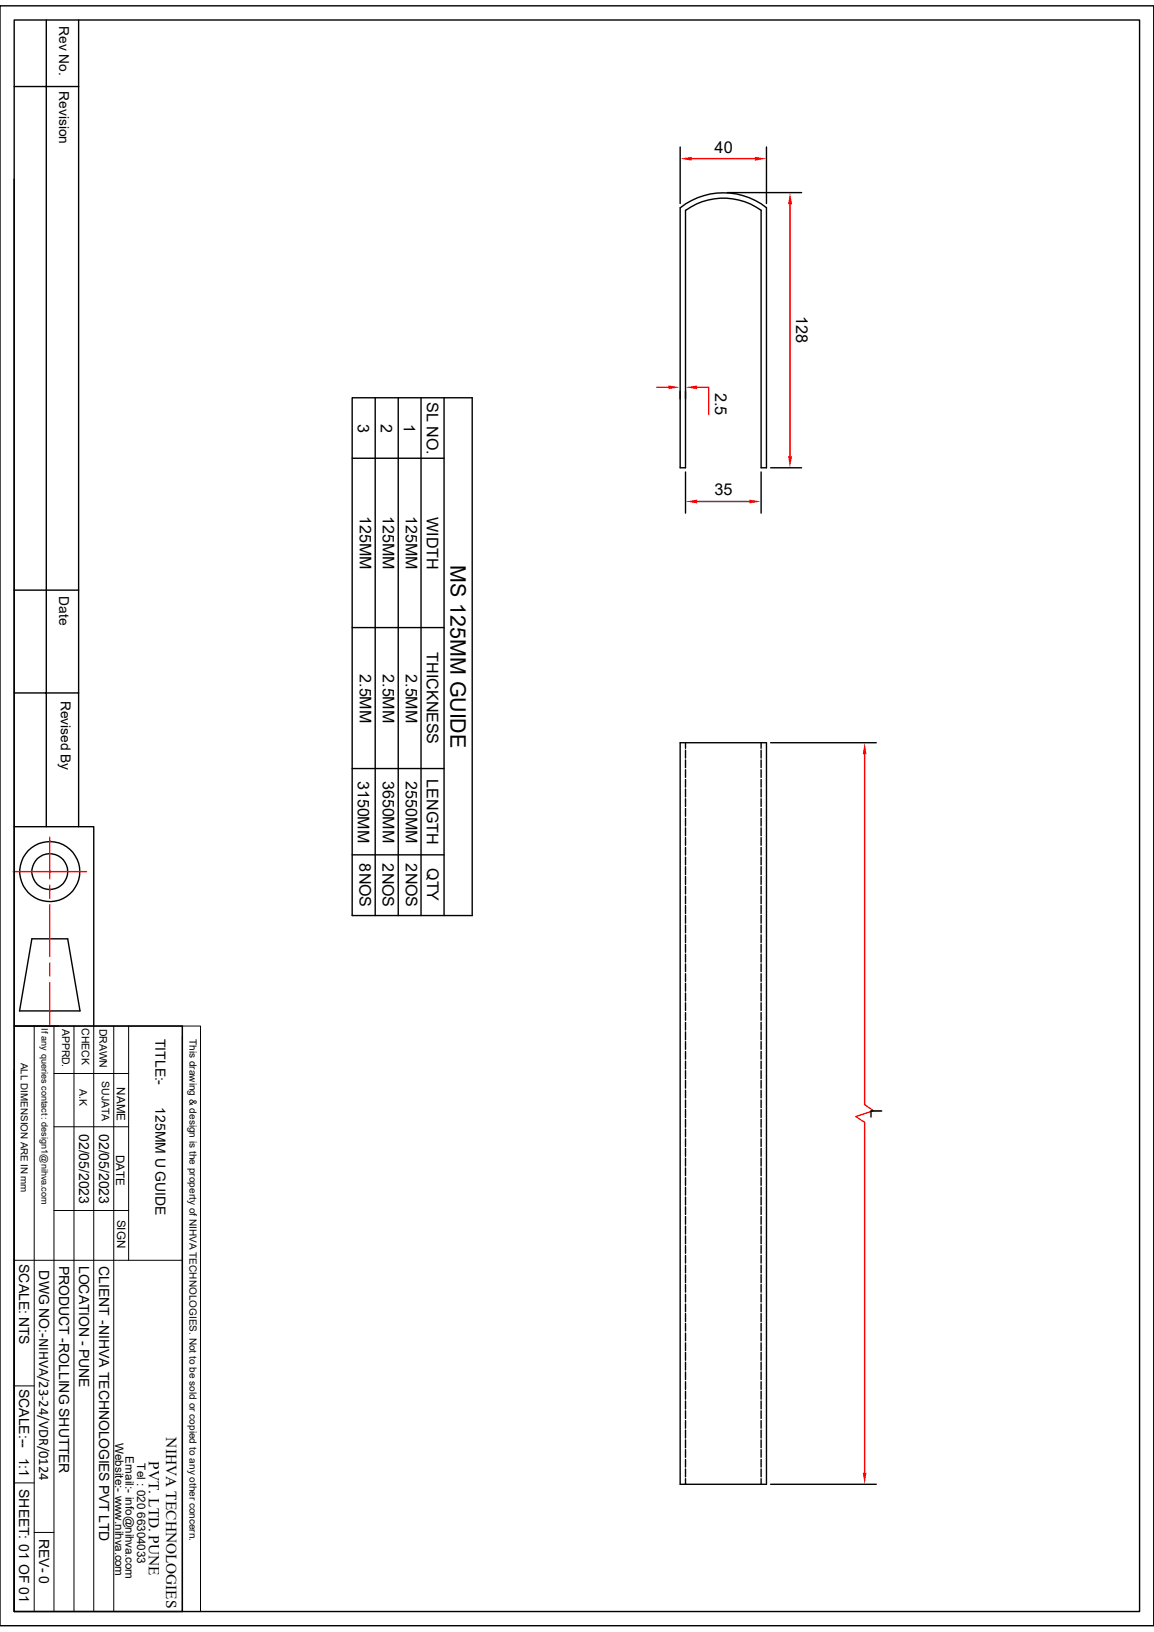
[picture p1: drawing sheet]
<svg xmlns="http://www.w3.org/2000/svg" width="210mm" height="297mm" viewBox="0 0 210 297" stroke-linecap="round" stroke-linejoin="round" font-family="sans-serif">
<g fill="none" stroke="#000" stroke-width=".25">
<path d="M123.8 26.8v10.2M123.8 37.8v47.3h1v-46.8M123.8 37.8a12.7 12.7 0 0 1 15.7 0M139.5 26.8v10.2M139.5 37.8v47.3h-1v-46.8a11.7 11.7 0 0 0-13.7 0M123.8 135.2h15.7v134.9h-15.7zM124.8 135.2v1M124.8 136.5v1.5M124.8 138.3v1.4M138.5 135.2v1M138.5 136.5v1.5M138.5 138.3v1.4"/>
<path d="M124.8 140.1v1.4M124.8 141.9v1.4M124.8 143.6v1.4M124.8 145.4v1.4M124.8 147.2v1.3M124.8 148.9v1.4M124.8 150.7v1.4M124.8 152.4v1.4M124.8 154.2v1.4M124.8 156v1.4M124.8 157.7v1.5M124.8 159.5v1.5"/>
<path d="M138.5 140.1v1.4M138.5 141.9v1.4M138.5 143.6v1.4M138.5 145.4v1.4M138.5 147.2v1.3M138.5 148.9v1.4M138.5 150.7v1.4M138.5 152.4v1.4M138.5 154.2v1.4M138.5 156v1.4M138.5 157.7v1.5M138.5 159.5v1.5"/>
<path d="M124.8 161.3v1.4M124.8 163.1v1.4M124.8 164.8v1.4M124.8 166.6v1.4M124.8 168.4v1.4M124.8 170.1v1.4M124.8 171.9v1.4M124.8 173.7v1.4M124.8 175.4v1.4M124.8 177.2v1.4M124.8 178.9v1.5M138.5 161.3v1.4"/>
<path d="M138.5 163.1v1.4M138.5 164.8v1.4M138.5 166.6v1.4M138.5 168.4v1.4M138.5 170.1v1.4M138.5 171.9v1.4M138.5 173.7v1.4M138.5 175.4v1.4M138.5 177.2v1.4M138.5 178.9v1.5M124.8 180.7v1.5M124.8 182.5v1.4"/>
<path d="M124.8 184.3v1.4M124.8 186.1v1.4M124.8 187.8v1.4M124.8 189.6v1.4M124.8 191.3v1.4M124.8 193.1v1.4M124.8 194.9v1.4M124.8 196.6v1.4M124.8 198.4v1.4M138.5 180.7v1.5M138.5 182.5v1.4M138.5 184.3v1.4"/>
<path d="M138.5 186.1v1.4M138.5 187.8v1.4M138.5 189.6v1.4M138.5 191.3v1.4M138.5 193.1v1.4M138.5 194.9v1.4M138.5 196.6v1.4M138.5 198.4v1.4M124.8 217.8v1.5M124.8 219.6v1.4M124.8 200.2v1.4M124.8 201.9v1.5"/>
<path d="M124.8 203.7v1.4M124.8 205.5v1.4M124.8 207.3v1.4M124.8 209v1.4M124.8 210.8v1.4M124.8 212.6v1.4M124.8 214.3v1.4M124.8 216.1v1.4M138.5 200.2v1.4M138.5 201.9v1.5M138.5 203.7v1.4M138.5 205.5v1.4"/>
<path d="M138.5 207.3v1.4M138.5 209v1.4M138.5 210.8v1.4M138.5 212.6v1.4M138.5 214.3v1.4M138.5 216.1v1.4M138.5 217.8v1.5M138.5 219.6v1.4M124.8 221.4v1.4M124.8 223.1v1.5M124.8 224.9v1.5M124.8 226.7v1.4"/>
<path d="M124.8 228.5v1.4M124.8 230.3v1.3M124.8 232v1.4M124.8 233.8v1.4M124.8 235.5v1.4M124.8 237.3v1.4M124.8 239.1v1.4M138.5 221.4v1.4M138.5 223.1v1.5M138.5 224.9v1.5M138.5 226.7v1.4M138.5 228.5v1.4"/>
<path d="M138.5 230.3v1.3M138.5 232v1.4M138.5 233.8v1.4M138.5 235.5v1.4M138.5 237.3v1.4M138.5 239.1v1.4M124.8 240.8v1.4M124.8 242.6v1.4M124.8 244.4v1.4M124.8 246.1v1.5M124.8 247.9v1.4M124.8 249.7v1.4"/>
<path d="M124.8 251.5v1.4M124.8 253.2v1.4M124.8 255v1.4M124.8 256.8v1.3M124.8 258.5v1.4M138.5 240.8v1.4M138.5 242.6v1.4M138.5 244.4v1.4M138.5 246.1v1.5M138.5 247.9v1.4M138.5 249.7v1.4M138.5 251.5v1.4"/>
<path d="M138.5 253.2v1.4M138.5 255v1.4M138.5 256.8v1.3M138.5 258.5v1.4M124.8 260.3v1.4M124.8 262v1.5M124.8 263.8v1.4M124.8 265.6v1.4M124.8 267.3v1.5M124.8 269.1v1M138.5 260.3v1.4M138.5 262v1.5"/>
<path d="M138.5 263.8v1.4M138.5 265.6v1.4M138.5 267.3v1.5M138.5 269.1v1"/>
</g>
<path d="M125.9 28.9h11.5" fill="none" stroke="#f00" stroke-width=".25"/>
<g fill="#f00">
<path d="M137.4 28.5l2.1 .4-2.1 .4z"/>
<path d="M123.8 28.9l2.1-.4v.8z"/>
</g>
<path d="M140.3 135.2h19.2M140.3 270.1h19.2" fill="none" stroke="#000" stroke-width=".25"/>
<path d="M157.4 137.3v63.7l1.6 1.1-3.3 1.1 1.7 1.1v63.7" fill="none" stroke="#f00" stroke-width=".25"/>
<g fill="#f00">
<path d="M157.4 135.2l.3 2.1h-.7z"/>
<path d="M157 268h.7l-.3 2.1z"/>
</g>
<path d="M123.8 71.2v1.4M124.8 71.2v1.4" fill="none" stroke="#000" stroke-width=".25"/>
<path d="M119.5 70.5h2.2M126.9 70.5h2.1v4.9" fill="none" stroke="#f00" stroke-width=".25"/>
<g fill="#f00">
<path d="M121.7 70.1l2.1 .4-2.1 .3z"/>
<path d="M124.8 70.5l2.1-.4v.7z"/>
</g>
<g fill="none" stroke="#000" stroke-width=".25">
<path d="M0 1.1h210v294.8h-210zM2.6 3.6h204.8v289.7h-204.8zM2.6 15.7h11.7M8.4 3.6v146.9M14.3 3.6v146.9M2.6 32.6v117.9h14.5v36.2M132.4 35.1h13.5M140.3 85.1h5.6M2.6 107.4h11.7M2.6 126.1h11.7M2.6 150.5v36.2M5.8 170.9h6.5l2.3 13.1h-11z"/>
<path d="M2.6 186.7h30.6v106.6h-30.6zM2.6 194.8v98.5"/>
<circle cx="9.1" cy="158.6" r="5.5"/>
<circle cx="9.1" cy="158.6" r="3.3"/>
</g>
<g fill="none" stroke="#000" stroke-width=".18">
<path d="M2.6 186.7h30.6M6.2 186.7v106.6M9.8 195.4h13.6M9.8 186.7v106.6M13.5 186.7v106.6M17.1 186.7v106.6M20.7 186.7v106.6M23.4 186.7v42.7M33.2 186.7h3.3v106.6h-3.3zM33.2 188.6v104.7M9.8 205.1h13.6M2.6 229.4h30.6"/>
<path d="M9.8 220.3h13.6M2.6 252.2h3.6M2.6 269.9h3.6M6.2 278.9h3.6"/>
</g>
<path d="M143.8 37.2v45.8M2.4 158.6h13.3M9.1 152.4v7.5M9.1 161.1v2.4M9.1 164.7v9.4M9.1 175.3v2.3M9.1 178.8v7.6" fill="none" stroke="#f00" stroke-width=".25"/>
<g fill="#f00">
<path d="M143.8 35.1l.3 2.1h-.7z"/>
<path d="M143.4 83h.7l-.3 2.1z"/>
</g>
<path d="M124.8 85.9v7.5M138.5 85.9v7.5" fill="none" stroke="#000" stroke-width=".25"/>
<path d="M126.9 91.3h9.5" fill="none" stroke="#f00" stroke-width=".25"/>
<g fill="#f00">
<path d="M124.8 91.3l2.1-.4v.7z"/>
<path d="M136.4 90.9l2.1 .4-2.1 .3z"/>
</g>
<path d="M64.1 72.4h21.8v94.2h-21.8zM68.3 72.4v94.2M72.5 72.4v94.2M76.6 72.4v94.2M80.8 72.4v94.2M64.1 83.4h16.7M64.1 114.2h16.7M64.1 139.9h16.7M64.1 155.6h16.7" fill="none" stroke="#000" stroke-width=".25"/>
<text font-size="3.9" x="82" y="102.8" transform="rotate(90 82 102.8)">MS 125MM GUIDE</text>
<g font-size="3">
<text x="130" y="27.8">40</text>
<text x="144.9" y="57.5" transform="rotate(90 144.9 57.5)">128</text>
<text x="130.1" y="71.5" transform="rotate(90 130.1 71.5)">2.5</text>
<text x="130" y="90.2">35</text>
<text x="158.4" y="201.8" transform="rotate(90 158.4 201.8)">L</text>
</g>
<g font-size="2.9">
<text x="65.1" y="77.1" transform="rotate(90 65.1 77.1)">3</text>
<text x="69.3" y="77.1" transform="rotate(90 69.3 77.1)">2</text>
<text x="73.5" y="77.2" transform="rotate(90 73.5 77.2)">1</text>
<text x="77.7" y="73.2" transform="rotate(90 77.7 73.2)">SL NO.</text>
<text x="65.5" y="93.9" transform="rotate(90 65.5 93.9)">125MM</text>
<text x="69.7" y="93.9" transform="rotate(90 69.7 93.9)">125MM</text>
<text x="73.8" y="93.9" transform="rotate(90 73.8 93.9)">125MM</text>
<text x="77.7" y="94.1" transform="rotate(90 77.7 94.1)">WIDTH</text>
<text x="77.7" y="118.7" transform="rotate(90 77.7 118.7)">THICKNESS</text>
<text x="65.5" y="122.7" transform="rotate(90 65.5 122.7)">2.5MM</text>
<text x="69.7" y="122.7" transform="rotate(90 69.7 122.7)">2.5MM</text>
<text x="73.8" y="122.7" transform="rotate(90 73.8 122.7)">2.5MM</text>
<text x="65.1" y="142.1" transform="rotate(90 65.1 142.1)">3150MM</text>
<text x="69.7" y="142.1" transform="rotate(90 69.7 142.1)">3650MM</text>
<text x="73.8" y="142.1" transform="rotate(90 73.8 142.1)">2550MM</text>
<text x="77.7" y="141.8" transform="rotate(90 77.7 141.8)">LENGTH</text>
<text x="65.4" y="157.1" transform="rotate(90 65.4 157.1)">8NOS</text>
<text x="69.6" y="157.1" transform="rotate(90 69.6 157.1)">2NOS</text>
<text x="73.8" y="157.1" transform="rotate(90 73.8 157.1)">2NOS</text>
<text x="77.8" y="158" transform="rotate(90 77.8 158)">QTY</text>
</g>
<g font-size="2.8">
<text x="30.3" y="261.6" transform="rotate(90 30.3 261.6)">NIHVA TECHNOLOGIES</text>
<text x="27.1" y="265.9" transform="rotate(90 27.1 265.9)">PVT. LTD. PUNE</text>
</g>
<g font-size="2.5">
<text x="10.8" y="4.7" transform="rotate(90 10.8 4.7)">Rev No.</text>
<text x="10.8" y="16.6" transform="rotate(90 10.8 16.6)">Revision</text>
<text x="10.8" y="108.5" transform="rotate(90 10.8 108.5)">Date</text>
<text x="11" y="127.5" transform="rotate(90 11 127.5)">Revised By</text>
<text x="28.3" y="189" transform="rotate(90 28.3 189)">TITLE:-</text>
<text x="28.3" y="201.5" transform="rotate(90 28.3 201.5)">125MM U GUIDE</text>
<text x="14.4" y="206.4" transform="rotate(90 14.4 206.4)">02/05/2023</text>
<text x="18.1" y="206.4" transform="rotate(90 18.1 206.4)">02/05/2023</text>
<text x="3.5" y="230" transform="rotate(90 3.5 230)">SCALE: NTS</text>
<text x="7.1" y="231.2" transform="rotate(90 7.1 231.2)">DWG NO:-NIHVA/23-24/VDR/0124</text>
<text x="10.8" y="230.3" transform="rotate(90 10.8 230.3)">PRODUCT -ROLLING SHUTTER</text>
<text x="14.4" y="230.3" transform="rotate(90 14.4 230.3)">LOCATION - PUNE</text>
<text x="18" y="230.4" transform="rotate(90 18 230.4)">CLIENT -NIHVA TECHNOLOGIES PVT LTD</text>
<text x="3.5" y="252.7" transform="rotate(90 3.5 252.7)">SCALE:--</text>
<text x="3.5" y="265.3" transform="rotate(90 3.5 265.3)">1:1</text>
<text x="3.5" y="271" transform="rotate(90 3.5 271)">SHEET: 01 OF 01</text>
<text x="7.2" y="280" transform="rotate(90 7.2 280)">REV- 0</text>
</g>
<g font-size="2.1">
<text x="21.3" y="197.9" transform="rotate(90 21.3 197.9)">NAME</text>
<text x="21.1" y="210.1" transform="rotate(90 21.1 210.1)">DATE</text>
<text x="21.3" y="222" transform="rotate(90 21.3 222)">SIGN</text>
<text x="21" y="262.6" transform="rotate(90 21 262.6)">Website:- www.nihva.com</text>
<text x="22.9" y="265" transform="rotate(90 22.9 265)">Email:- info@nihva.com</text>
<text x="25" y="266.3" transform="rotate(90 25 266.3)">Tel : 020 66304033</text>
</g>
<g font-size="1.9">
<text x="11.3" y="187.2" transform="rotate(90 11.3 187.2)">APPRD.</text>
<text x="14.9" y="187.1" transform="rotate(90 14.9 187.1)">CHECK</text>
<text x="18.1" y="187.2" transform="rotate(90 18.1 187.2)">DRAWN</text>
<text x="18.5" y="196.8" transform="rotate(90 18.5 196.8)">SUJATA</text>
<text x="14.5" y="198.2" transform="rotate(90 14.5 198.2)">A.K</text>
</g>
<g font-size="1.8">
<text x="34.5" y="189.1" transform="rotate(90 34.5 189.1)">This drawing &amp; design is the property of NIHVA TECHNOLOGIES. Not to be sold or copied to any other concern.</text>
<text x="3.8" y="193.4" transform="rotate(90 3.8 193.4)">ALL DIMENSION ARE IN mm</text>
</g>
<text font-size="1.7" x="7.5" y="187.2" transform="rotate(90 7.5 187.2)">If any queries contact : design1@nihva.com</text>
</svg>
